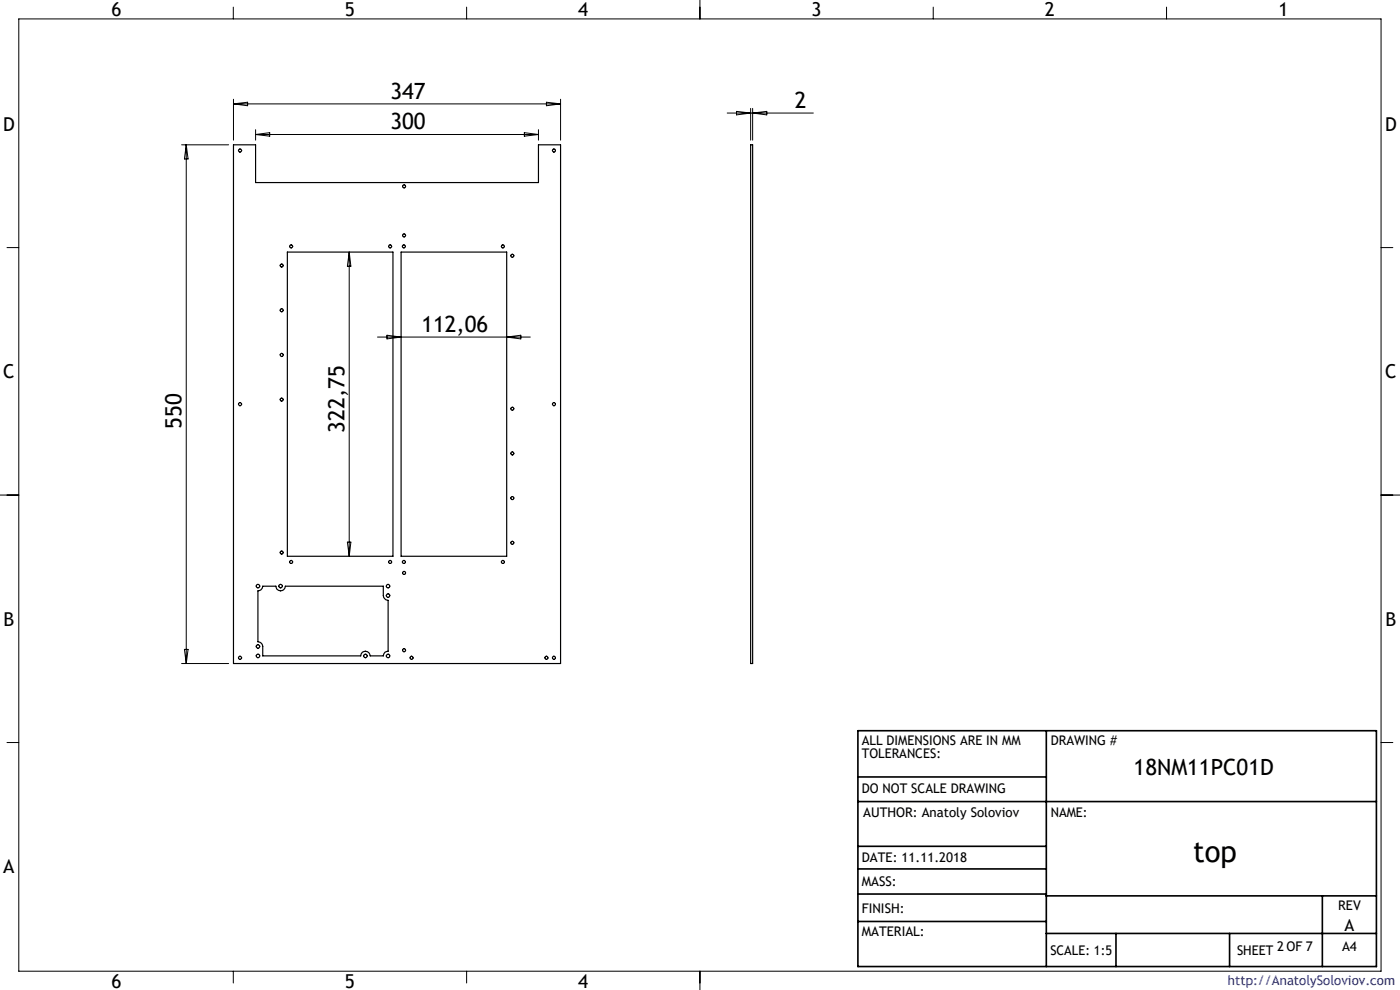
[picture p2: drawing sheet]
<svg xmlns="http://www.w3.org/2000/svg" width="297mm" height="210mm" viewBox="0 0 297 210" stroke-linecap="round" stroke-linejoin="round" font-family="sans-serif">
<g fill="none" stroke="#000" stroke-width=".21">
<path d="M4 4h289v202h-289zM49.5 1.5v2.5M99 1.5v2.5M148.5 0v4M198 1.5v2.5M247.5 1.5v2.5M38.5 30.7h10M39.5 30.7v110M39.5 30.7l.4 3h-.8zM49.5 21.1v8.6M49.5 22h69.4M49.5 22l3-.3v.7z"/>
<path d="M54.2 27.5v2.2M54.2 28.5h60M54.2 28.5l3-.4v.8zM111.2 28.1l3 .4-3 .4zM114.2 27.5v2.2M115.9 21.7l3 .3-3 .4zM118.9 21.1v8.6M154.3 24h18.2M156.2 23.6l3 .4-3 .4zM159.2 23v6.7M159.7 23v6.7M159.7 24l3-.4v.8z"/>
<path d="M1.5 52.5h2.5M74.1 53.5v64.5M74.1 53.5l.3 3h-.7zM293 52.5h2.5M80.1 71.5h32.4M82.1 71.1l3 .4-3 .4zM107.5 71.5l3-.4v.8zM0 105h4M73.7 115h.7l-.3 3zM293 105h4M39.1 137.8h.8l-.4 2.9zM1.5 157.5h2.5"/>
<path d="M38.5 140.7h10M293 157.5h2.5M49.5 206v2.5M99 206v2.5M148.5 206v4"/>
</g>
<g fill="none" stroke="#000" stroke-width=".35">
<path d="M182 155h110v50h-110zM222 155v50M182 170h110M182 164.8h40M182 179.5h40M182 195.5h40M182 189.6h40M182 184.3h40M222 190h70M222 198h70M236.7 198v7M260.8 198v7"/>
<path d="M280.5 190v15"/>
</g>
<g fill="none" stroke="#000" stroke-width=".25">
<path d="M49.5 30.7h4.7v8h60v-8h4.7v110h-69.4zM159.2 30.7h.5v110h-.5zM61 53.5h22.4v64.5h-22.4zM85.1 53.5h22.4v64.5h-22.4zM54.7 125.3a1.01 1.01 0 0 0 1-1h2.8a1.01 1.01 0 0 0 1 1 1.01 1.01 0 0 0 1-1h20.8v2a1.08 1.08 0 0 0 1 1v10.8a.96 .96 0 0 0-1 1h-2.8a1.01 1.01 0 0 0-1-1 1.01 1.01 0 0 0-1 1h-20.8v-2a1.02 1.02 0 0 0-1-1z"/>
<circle cx="50.9" cy="31.9" r=".33"/>
<circle cx="85.7" cy="39.5" r=".32"/>
<circle cx="117.5" cy="31.9" r=".33"/>
<circle cx="59.8" cy="56.3" r=".32"/>
<circle cx="61.8" cy="52.3" r=".33"/>
<circle cx="82.8" cy="52.3" r=".32"/>
<circle cx="85.7" cy="52.3" r=".32"/>
<circle cx="85.7" cy="49.9" r=".32"/>
<circle cx="106.7" cy="52.3" r=".32"/>
<circle cx="108.7" cy="54.3" r=".32"/>
<circle cx="59.8" cy="65.8" r=".32"/>
<circle cx="59.8" cy="75.3" r=".32"/>
<circle cx="50.9" cy="85.7" r=".33"/>
<circle cx="59.8" cy="84.8" r=".32"/>
<circle cx="108.7" cy="86.7" r=".31"/>
<circle cx="108.7" cy="96.2" r=".32"/>
<circle cx="117.5" cy="85.7" r=".33"/>
<circle cx="59.8" cy="117.2" r=".32"/>
<circle cx="61.8" cy="119.2" r=".33"/>
<circle cx="82.8" cy="119.2" r=".33"/>
<circle cx="85.7" cy="119.2" r=".33"/>
<circle cx="106.7" cy="119.2" r=".32"/>
<circle cx="108.7" cy="115.1" r=".32"/>
<circle cx="108.7" cy="105.7" r=".32"/>
<circle cx="50.9" cy="139.5" r=".33"/>
<circle cx="54.7" cy="124.3" r=".36"/>
<circle cx="54.7" cy="139.1" r=".37"/>
<circle cx="54.7" cy="137.1" r=".36"/>
<circle cx="59.5" cy="124.3" r=".36"/>
<circle cx="77.5" cy="139.1" r=".37"/>
<circle cx="82.3" cy="124.3" r=".36"/>
<circle cx="82.3" cy="126.3" r=".37"/>
<circle cx="82.3" cy="139.1" r=".37"/>
<circle cx="85.7" cy="137.9" r=".32"/>
<circle cx="85.7" cy="121.5" r=".32"/>
<circle cx="87.3" cy="139.5" r=".32"/>
<circle cx="115.9" cy="139.5" r=".32"/>
<circle cx="117.5" cy="139.5" r=".32"/>
</g>
<text font-size="6.3" x="253.1" y="182.9">top</text>
<g font-size="4.7">
<text x="82.8" y="21">347</text>
<text x="168.6" y="22.9">2</text>
<text x="82.8" y="27.5">300</text>
<text x="89.4" y="70.5">112,06</text>
<text x="38.5" y="90.9" transform="rotate(-90 38.5 90.9)">550</text>
<text x="73.1" y="91.8" transform="rotate(-90 73.1 91.8)">322,75</text>
<text x="240.5" y="164.3">18NM11PC01D</text>
</g>
<g font-size="4.1">
<text x="23.7" y="3.4">6</text>
<text x="73.2" y="3.4">5</text>
<text x="122.7" y="3.4">4</text>
<text x="172.2" y="3.4">3</text>
<text x="221.7" y="3.4">2</text>
<text x="271.2" y="3.4">1</text>
<text x=".7" y="27.8">D</text>
<text x="293.8" y="27.8">D</text>
<text x=".7" y="80.3">C</text>
<text x="293.9" y="80.3">C</text>
<text x=".7" y="132.8">B</text>
<text x="293.9" y="132.8">B</text>
<text x=".7" y="185.3">A</text>
<text x="23.7" y="209.6">6</text>
<text x="73.2" y="209.6">5</text>
<text x="122.7" y="209.6">4</text>
</g>
<text font-size="3.5" x="285.2" y="197.4">A</text>
<g font-size="2.8">
<text x="182.8" y="158">ALL DIMENSIONS ARE IN MM</text>
<text x="182.8" y="160.8">TOLERANCES:</text>
<text x="222.9" y="157.9">DRAWING #</text>
<text x="182.8" y="168.2">DO NOT SCALE DRAWING</text>
<text x="183.1" y="173.4">AUTHOR: Anatoly Soloviov</text>
<text x="222.9" y="173.4">NAME:</text>
<text x="182.8" y="182.9">DATE: 11.11.2018</text>
<text x="182.8" y="188">MASS:</text>
<text x="182.8" y="193.6">FINISH:</text>
<text x="283.9" y="193">REV</text>
<text x="182.8" y="198.6">MATERIAL:</text>
<text x="222.8" y="202.7">SCALE: 1:5</text>
<text x="262.4" y="202.7">SHEET</text>
<text x="270.9" y="201.7">2 OF 7</text>
<text x="284.7" y="201.7">A4</text>
</g>
<text font-size="2.8" fill="#00f" x="260.5" y="209">http://AnatolySoloviov.com</text>
</svg>
